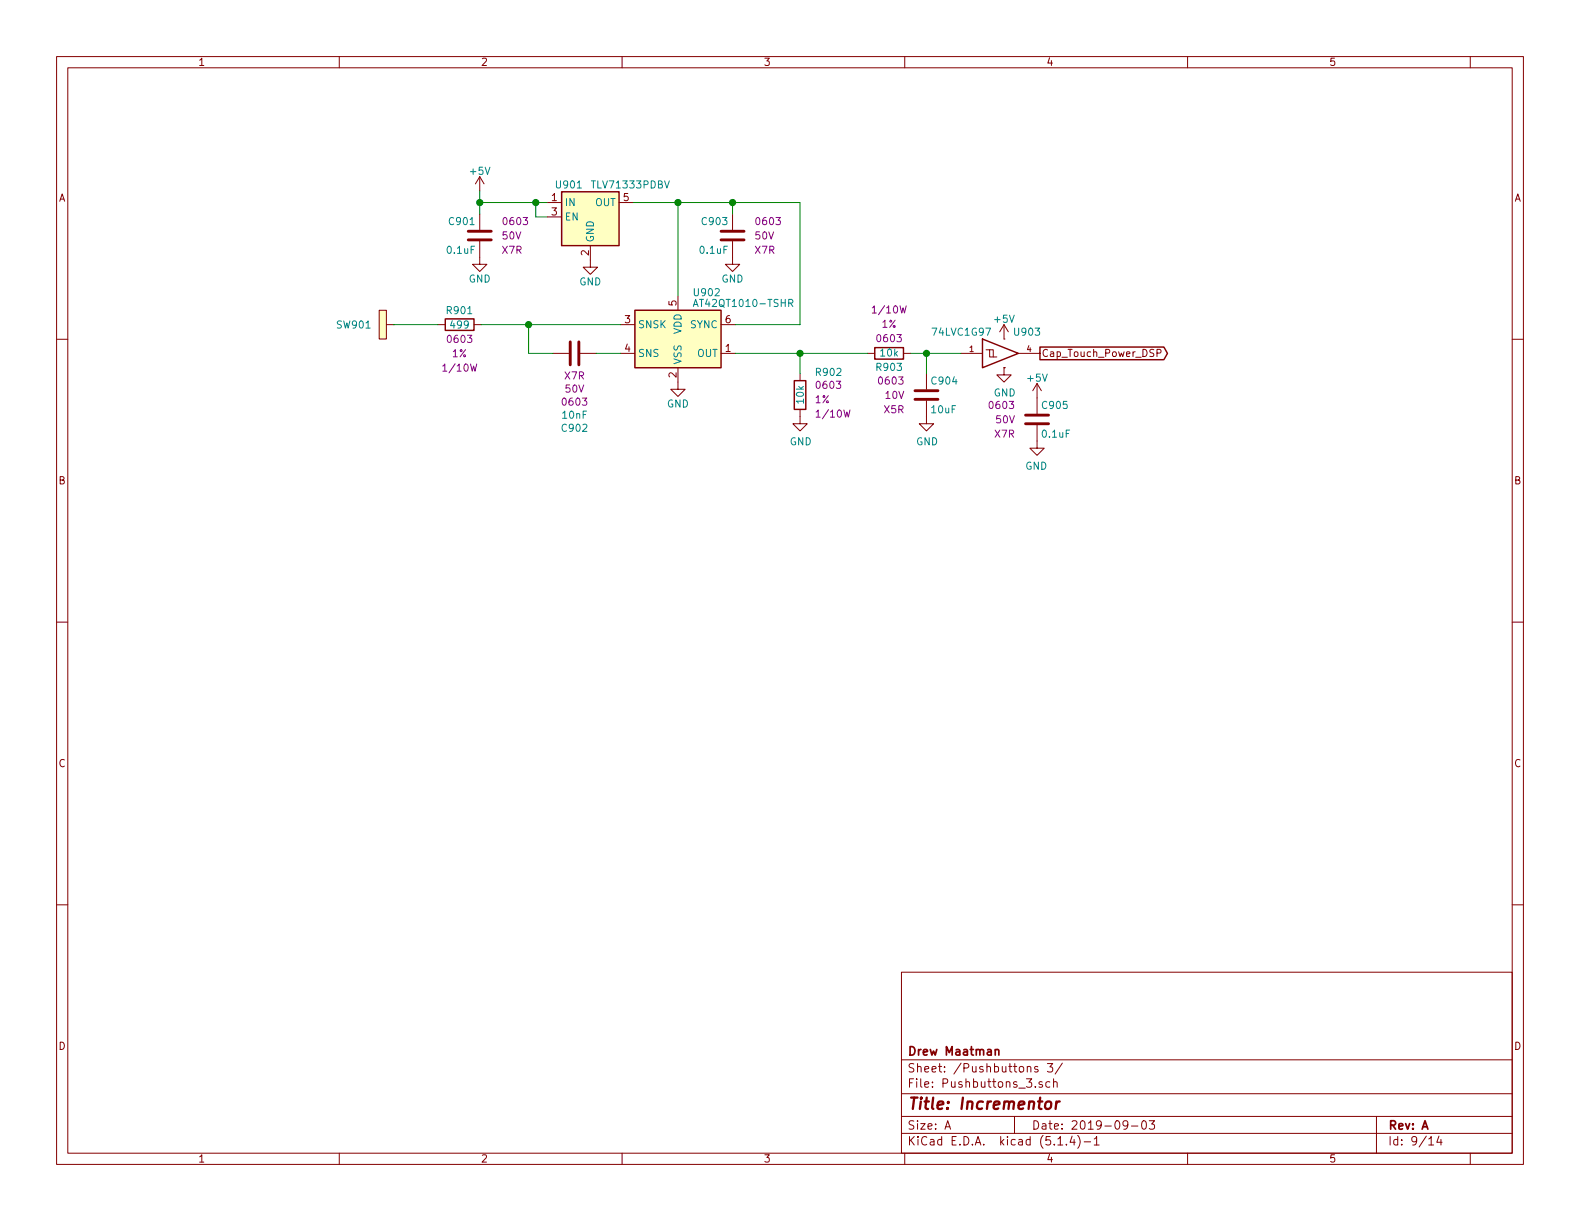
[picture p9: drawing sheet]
EESchema Schematic File Version 4
LIBS:IV-6_Display_Board-cache
EELAYER 30 0
EELAYER END
$Descr A 11000 8500
encoding utf-8
Sheet 9 14
Title "Incrementor"
Date "2019-09-03"
Rev "A"
Comp "Drew Maatman"
Comment1 ""
Comment2 ""
Comment3 ""
Comment4 ""
$EndDescr
$Comp
L Sensor_Touch:AT42QT1010-TSHR U?
U 1 1
P 4720 2360
AR Path="/5E28CFDF/5E53F840" Ref="U?"  Part="1" 
AR Path="/5E36CE18/5E53F840" Ref="U?"  Part="1" 
AR Path="/5E3C80C8/5E53F840" Ref="U?"  Part="1" 
AR Path="/5E3C97B4/5E53F840" Ref="U?"  Part="1" 
AR Path="/5E3CBFDA/5E53F840" Ref="U902"  Part="1" 
F 0 "U902" H 4620 2685 50  0000 R CNN
F 1 "AT42QT1010-TSHR" H 4620 2610 50  0000 R CNN
F 2 "TO_SOT_Packages_SMD:SOT-23-6" H 4770 2110 50  0001 L CNN
F 3 "http://ww1.microchip.com/downloads/en/DeviceDoc/Atmel-9541-AT42-QTouch-BSW-AT42QT1010_Datasheet.pdf" H 4990 2910 50  0001 C CNN
F 4 "AT42QT1010-TSHRCT-ND" H 4720 2360 50  0001 C CNN "Digi-Key PN"
	1    4720 2360
	-1   0    0    -1  
$EndComp
$Comp
L power:GND #PWR?
U 1 1
P 4720 2660
AR Path="/5E28CFDF/5E53F842" Ref="#PWR?"  Part="1" 
AR Path="/5E36CE18/5E53F842" Ref="#PWR?"  Part="1" 
AR Path="/5E3C80C8/5E53F842" Ref="#PWR?"  Part="1" 
AR Path="/5E3C97B4/5E53F842" Ref="#PWR?"  Part="1" 
AR Path="/5E3CBFDA/5E53F842" Ref="#PWR0904"  Part="1" 
F 0 "#PWR0904" H 4720 2410 50  0001 C CNN
F 1 "GND" H 4720 2510 50  0000 C CNN
F 2 "" H 4720 2660 50  0001 C CNN
F 3 "" H 4720 2660 50  0001 C CNN
	1    4720 2660
	-1   0    0    -1  
$EndComp
$Comp
L Custom_Library:C_Custom C?
U 1 1
P 4000 2460
AR Path="/5C1D5CD8/5E53F845" Ref="C?"  Part="1" 
AR Path="/5C1D5CCA/5E53F845" Ref="C?"  Part="1" 
AR Path="/5C1E3A0B/5E53F845" Ref="C?"  Part="1" 
AR Path="/5C26E09A/5E53F845" Ref="C?"  Part="1" 
AR Path="/5D739492/5E53F845" Ref="C?"  Part="1" 
AR Path="/5E28CFDF/5E53F845" Ref="C?"  Part="1" 
AR Path="/5E36CE18/5E53F845" Ref="C?"  Part="1" 
AR Path="/5E3C80C8/5E53F845" Ref="C?"  Part="1" 
AR Path="/5E3C97B4/5E53F845" Ref="C?"  Part="1" 
AR Path="/5E3CBFDA/5E53F845" Ref="C902"  Part="1" 
F 0 "C902" V 3476 2460 50  0000 C CNN
F 1 "10nF" V 3567 2460 50  0000 C CNN
F 2 "Capacitors_SMD:C_0603" H 4038 2310 50  0001 C CNN
F 3 "" H 4025 2560 50  0001 C CNN
F 4 "1276-1921-1-ND" H -790 240 50  0001 C CNN "Digi-Key PN"
F 5 "0603" V 3658 2460 50  0000 C CNN "display_footprint"
F 6 "50V" V 3749 2460 50  0000 C CNN "Voltage"
F 7 "X7R" V 3840 2460 50  0000 C CNN "Dielectric"
	1    4000 2460
	0    1    -1   0   
$EndComp
Wire Wire Line
	4150 2460 4320 2460
$Comp
L Custom_Library:R_Custom R?
U 1 1
P 3200 2260
AR Path="/5C3165D8/5E53F847" Ref="R?"  Part="1" 
AR Path="/5C26E09A/5E53F847" Ref="R?"  Part="1" 
AR Path="/5D739492/5E53F847" Ref="R?"  Part="1" 
AR Path="/5E28CFDF/5E53F847" Ref="R?"  Part="1" 
AR Path="/5E36CE18/5E53F847" Ref="R?"  Part="1" 
AR Path="/5E3C80C8/5E53F847" Ref="R?"  Part="1" 
AR Path="/5E3C97B4/5E53F847" Ref="R?"  Part="1" 
AR Path="/5E3CBFDA/5E53F847" Ref="R901"  Part="1" 
F 0 "R901" V 3100 2260 50  0000 C CNN
F 1 "499" V 3200 2260 50  0000 C CNN
F 2 "Resistors_SMD:R_0603" H 3200 2260 50  0001 C CNN
F 3 "" H 3200 2260 50  0001 C CNN
F 4 "P499HCT-ND" H 3500 2660 60  0001 C CNN "Digi-Key PN"
F 5 "0603" V 3300 2260 50  0000 C CNN "display_footprint"
F 6 "1%" V 3400 2260 50  0000 C CNN "Tolerance"
F 7 "1/10W" V 3500 2260 50  0000 C CNN "Wattage"
	1    3200 2260
	0    -1   1    0   
$EndComp
Wire Wire Line
	3350 2260 3680 2260
Wire Wire Line
	3850 2460 3680 2460
Wire Wire Line
	3680 2460 3680 2260
Connection ~ 3680 2260
Wire Wire Line
	3680 2260 4320 2260
$Comp
L Custom_Library:Cap_Touch SW?
U 1 1
P 2740 2260
AR Path="/5E28CFDF/5DF3B275" Ref="SW?"  Part="1" 
AR Path="/5E36CE18/5DF3B275" Ref="SW?"  Part="1" 
AR Path="/5E3C80C8/5DF3B275" Ref="SW?"  Part="1" 
AR Path="/5E3C97B4/5DF3B275" Ref="SW?"  Part="1" 
AR Path="/5E3CBFDA/5DF3B275" Ref="SW901"  Part="1" 
F 0 "SW901" V 2740 2410 50  0000 L CNN
F 1 "Cap_Touch" H 2740 2410 50  0001 C CNN
F 2 "Custom Footprints Library:Capacitive_Touch_Pad" H 2740 2260 60  0001 C CNN
F 3 "" H 2740 2260 60  0000 C CNN
	1    2740 2260
	0    -1   1    0   
$EndComp
Wire Wire Line
	2740 2260 3050 2260
$Comp
L Custom_Library:R_Custom R?
U 1 1
P 5570 2750
AR Path="/5D6B2673/5E53F84A" Ref="R?"  Part="1" 
AR Path="/5D784813/5E53F84A" Ref="R?"  Part="1" 
AR Path="/5D739492/5E53F84A" Ref="R?"  Part="1" 
AR Path="/5E28CFDF/5E53F84A" Ref="R?"  Part="1" 
AR Path="/5E36CE18/5E53F84A" Ref="R?"  Part="1" 
AR Path="/5E3C80C8/5E53F84A" Ref="R?"  Part="1" 
AR Path="/5E3C97B4/5E53F84A" Ref="R?"  Part="1" 
AR Path="/5E3CBFDA/5E53F84A" Ref="R902"  Part="1" 
F 0 "R902" H 5670 2910 50  0000 L CNN
F 1 "10k" V 5570 2680 50  0000 L CNN
F 2 "Resistors_SMD:R_0603" H 5570 2750 50  0001 C CNN
F 3 "" H 5570 2750 50  0001 C CNN
F 4 "0603" H 5670 2820 50  0000 L CNN "display_footprint"
F 5 "1%" H 5670 2720 50  0000 L CNN "Tolerance"
F 6 "1/10W" H 5670 2620 50  0000 L CNN "Wattage"
F 7 "RMCF0603FT10K0CT-ND" H 5870 3150 60  0001 C CNN "Digi-Key PN"
	1    5570 2750
	1    0    0    -1  
$EndComp
$Comp
L power:GND #PWR?
U 1 1
P 5570 2900
AR Path="/5D6B2673/5E53F84C" Ref="#PWR?"  Part="1" 
AR Path="/5D784813/5E53F84C" Ref="#PWR?"  Part="1" 
AR Path="/5D739492/5E53F84C" Ref="#PWR?"  Part="1" 
AR Path="/5E28CFDF/5E53F84C" Ref="#PWR?"  Part="1" 
AR Path="/5E36CE18/5E53F84C" Ref="#PWR?"  Part="1" 
AR Path="/5E3C80C8/5E53F84C" Ref="#PWR?"  Part="1" 
AR Path="/5E3C97B4/5E53F84C" Ref="#PWR?"  Part="1" 
AR Path="/5E3CBFDA/5E53F84C" Ref="#PWR0906"  Part="1" 
F 0 "#PWR0906" H 5570 2650 50  0001 C CNN
F 1 "GND" H 5575 2727 50  0000 C CNN
F 2 "" H 5570 2900 50  0001 C CNN
F 3 "" H 5570 2900 50  0001 C CNN
	1    5570 2900
	1    0    0    -1  
$EndComp
Wire Wire Line
	5570 2600 5570 2460
Wire Wire Line
	5570 2460 5120 2460
$Comp
L Custom_Library:R_Custom R?
U 1 1
P 6190 2460
AR Path="/5C3165D8/5E53F84E" Ref="R?"  Part="1" 
AR Path="/5C26E09A/5E53F84E" Ref="R?"  Part="1" 
AR Path="/5D739492/5E53F84E" Ref="R?"  Part="1" 
AR Path="/5E28CFDF/5E53F84E" Ref="R?"  Part="1" 
AR Path="/5E36CE18/5E53F84E" Ref="R?"  Part="1" 
AR Path="/5E3C80C8/5E53F84E" Ref="R?"  Part="1" 
AR Path="/5E3C97B4/5E53F84E" Ref="R?"  Part="1" 
AR Path="/5E3CBFDA/5E53F84E" Ref="R903"  Part="1" 
F 0 "R903" V 6090 2460 50  0000 C CNN
F 1 "10k" V 6190 2460 50  0000 C CNN
F 2 "Resistors_SMD:R_0603" H 6190 2460 50  0001 C CNN
F 3 "" H 6190 2460 50  0001 C CNN
F 4 "0603" V 6290 2460 50  0000 C CNN "display_footprint"
F 5 "1%" V 6390 2460 50  0000 C CNN "Tolerance"
F 6 "1/10W" V 6490 2460 50  0000 C CNN "Wattage"
F 7 "RMCF0603FT10K0CT-ND" H 6190 2460 50  0001 C CNN "Digi-Key PN"
	1    6190 2460
	0    1    -1   0   
$EndComp
Wire Wire Line
	6040 2460 5570 2460
Connection ~ 5570 2460
$Comp
L Custom_Library:C_Custom C?
U 1 1
P 6450 2750
AR Path="/5C1D5CD8/5E53F851" Ref="C?"  Part="1" 
AR Path="/5C1D5CCA/5E53F851" Ref="C?"  Part="1" 
AR Path="/5C26E09A/5E53F851" Ref="C?"  Part="1" 
AR Path="/5D739492/5E53F851" Ref="C?"  Part="1" 
AR Path="/5E28CFDF/5E53F851" Ref="C?"  Part="1" 
AR Path="/5E36CE18/5E53F851" Ref="C?"  Part="1" 
AR Path="/5E3C80C8/5E53F851" Ref="C?"  Part="1" 
AR Path="/5E3C97B4/5E53F851" Ref="C?"  Part="1" 
AR Path="/5E3CBFDA/5E53F851" Ref="C904"  Part="1" 
F 0 "C904" H 6475 2850 50  0000 L CNN
F 1 "10uF" H 6475 2650 50  0000 L CNN
F 2 "Capacitors_SMD:C_0603" H 6488 2600 50  0001 C CNN
F 3 "" H 6475 2850 50  0001 C CNN
F 4 "490-14372-1-ND" H 6875 3250 60  0001 C CNN "Digi-Key PN"
F 5 "0603" H 6300 2850 50  0000 R CNN "display_footprint"
F 6 "10V" H 6300 2750 50  0000 R CNN "Voltage"
F 7 "X5R" H 6300 2650 50  0000 R CNN "Dielectric"
	1    6450 2750
	1    0    0    -1  
$EndComp
$Comp
L power:GND #PWR?
U 1 1
P 6450 2900
AR Path="/5D6B2673/5E53F852" Ref="#PWR?"  Part="1" 
AR Path="/5D784813/5E53F852" Ref="#PWR?"  Part="1" 
AR Path="/5D739492/5E53F852" Ref="#PWR?"  Part="1" 
AR Path="/5E28CFDF/5E53F852" Ref="#PWR?"  Part="1" 
AR Path="/5E36CE18/5E53F852" Ref="#PWR?"  Part="1" 
AR Path="/5E3C80C8/5E53F852" Ref="#PWR?"  Part="1" 
AR Path="/5E3C97B4/5E53F852" Ref="#PWR?"  Part="1" 
AR Path="/5E3CBFDA/5E53F852" Ref="#PWR0907"  Part="1" 
F 0 "#PWR0907" H 6450 2650 50  0001 C CNN
F 1 "GND" H 6455 2727 50  0000 C CNN
F 2 "" H 6450 2900 50  0001 C CNN
F 3 "" H 6450 2900 50  0001 C CNN
	1    6450 2900
	1    0    0    -1  
$EndComp
Wire Wire Line
	6450 2600 6450 2460
Wire Wire Line
	6450 2460 6340 2460
Wire Wire Line
	6690 2460 6450 2460
Connection ~ 6450 2460
$Comp
L power:GND #PWR?
U 1 1
P 6990 2560
AR Path="/5D6B2673/5E53F855" Ref="#PWR?"  Part="1" 
AR Path="/5D784813/5E53F855" Ref="#PWR?"  Part="1" 
AR Path="/5D739492/5E53F855" Ref="#PWR?"  Part="1" 
AR Path="/5E28CFDF/5E53F855" Ref="#PWR?"  Part="1" 
AR Path="/5E36CE18/5E53F855" Ref="#PWR?"  Part="1" 
AR Path="/5E3C80C8/5E53F855" Ref="#PWR?"  Part="1" 
AR Path="/5E3C97B4/5E53F855" Ref="#PWR?"  Part="1" 
AR Path="/5E3CBFDA/5E53F855" Ref="#PWR0909"  Part="1" 
F 0 "#PWR0909" H 6990 2310 50  0001 C CNN
F 1 "GND" H 6995 2387 50  0000 C CNN
F 2 "" H 6990 2560 50  0001 C CNN
F 3 "" H 6990 2560 50  0001 C CNN
	1    6990 2560
	1    0    0    -1  
$EndComp
$Comp
L Custom_Library:C_Custom C?
U 1 1
P 5100 1640
AR Path="/5C1D5CD8/5E53F85D" Ref="C?"  Part="1" 
AR Path="/5C1D5CCA/5E53F85D" Ref="C?"  Part="1" 
AR Path="/5C26E09A/5E53F85D" Ref="C?"  Part="1" 
AR Path="/5D739492/5E53F85D" Ref="C?"  Part="1" 
AR Path="/5E28CFDF/5E53F85D" Ref="C?"  Part="1" 
AR Path="/5E36CE18/5E53F85D" Ref="C?"  Part="1" 
AR Path="/5E3C80C8/5E53F85D" Ref="C?"  Part="1" 
AR Path="/5E3C97B4/5E53F85D" Ref="C?"  Part="1" 
AR Path="/5E3CBFDA/5E53F85D" Ref="C903"  Part="1" 
F 0 "C903" H 5125 1740 50  0000 L CNN
F 1 "0.1uF" H 5125 1540 50  0000 L CNN
F 2 "Capacitors_SMD:C_0603" H 5138 1490 50  0001 C CNN
F 3 "" H 5125 1740 50  0001 C CNN
F 4 "311-1344-1-ND" H 5525 2140 60  0001 C CNN "Digi-Key PN"
F 5 "0603" H 4950 1740 50  0000 R CNN "display_footprint"
F 6 "50V" H 4950 1640 50  0000 R CNN "Voltage"
F 7 "X7R" H 4950 1540 50  0000 R CNN "Dielectric"
	1    5100 1640
	-1   0    0    -1  
$EndComp
$Comp
L power:GND #PWR?
U 1 1
P 5100 1790
AR Path="/5E28CFDF/5E53F85E" Ref="#PWR?"  Part="1" 
AR Path="/5E36CE18/5E53F85E" Ref="#PWR?"  Part="1" 
AR Path="/5E3C80C8/5E53F85E" Ref="#PWR?"  Part="1" 
AR Path="/5E3C97B4/5E53F85E" Ref="#PWR?"  Part="1" 
AR Path="/5E3CBFDA/5E53F85E" Ref="#PWR0905"  Part="1" 
F 0 "#PWR0905" H 5100 1540 50  0001 C CNN
F 1 "GND" H 5100 1640 50  0000 C CNN
F 2 "" H 5100 1790 50  0001 C CNN
F 3 "" H 5100 1790 50  0001 C CNN
	1    5100 1790
	1    0    0    -1  
$EndComp
$Comp
L power:GND #PWR?
U 1 1
P 7220 3070
AR Path="/5D6B2673/5E53F858" Ref="#PWR?"  Part="1" 
AR Path="/5D784813/5E53F858" Ref="#PWR?"  Part="1" 
AR Path="/5D739492/5E53F858" Ref="#PWR?"  Part="1" 
AR Path="/5E28CFDF/5E53F858" Ref="#PWR?"  Part="1" 
AR Path="/5E36CE18/5E53F858" Ref="#PWR?"  Part="1" 
AR Path="/5E3C80C8/5E53F858" Ref="#PWR?"  Part="1" 
AR Path="/5E3C97B4/5E53F858" Ref="#PWR?"  Part="1" 
AR Path="/5E3CBFDA/5E53F858" Ref="#PWR0911"  Part="1" 
F 0 "#PWR0911" H 7220 2820 50  0001 C CNN
F 1 "GND" H 7225 2897 50  0000 C CNN
F 2 "" H 7220 3070 50  0001 C CNN
F 3 "" H 7220 3070 50  0001 C CNN
	1    7220 3070
	-1   0    0    -1  
$EndComp
$Comp
L Custom_Library:C_Custom C?
U 1 1
P 7220 2920
AR Path="/5C1D5CD8/5E53F856" Ref="C?"  Part="1" 
AR Path="/5C1D5CCA/5E53F856" Ref="C?"  Part="1" 
AR Path="/5C26E09A/5E53F856" Ref="C?"  Part="1" 
AR Path="/5D739492/5E53F856" Ref="C?"  Part="1" 
AR Path="/5E28CFDF/5E53F856" Ref="C?"  Part="1" 
AR Path="/5E36CE18/5E53F856" Ref="C?"  Part="1" 
AR Path="/5E3C80C8/5E53F856" Ref="C?"  Part="1" 
AR Path="/5E3C97B4/5E53F856" Ref="C?"  Part="1" 
AR Path="/5E3CBFDA/5E53F856" Ref="C905"  Part="1" 
F 0 "C905" H 7245 3020 50  0000 L CNN
F 1 "0.1uF" H 7245 2820 50  0000 L CNN
F 2 "Capacitors_SMD:C_0603" H 7258 2770 50  0001 C CNN
F 3 "" H 7245 3020 50  0001 C CNN
F 4 "311-1344-1-ND" H 7645 3420 60  0001 C CNN "Digi-Key PN"
F 5 "0603" H 7070 3020 50  0000 R CNN "display_footprint"
F 6 "50V" H 7070 2920 50  0000 R CNN "Voltage"
F 7 "X7R" H 7070 2820 50  0000 R CNN "Dielectric"
	1    7220 2920
	1    0    0    -1  
$EndComp
Text GLabel 7240 2460 2    50   Output ~ 0
Cap_Touch_Power_DSP
$Comp
L IV-6_Display_Board-rescue:TLV71333PDBV-Regulator_Linear U?
U 1 1
P 4110 1510
AR Path="/5E28CFDF/5E53F861" Ref="U?"  Part="1" 
AR Path="/5E36CE18/5E53F861" Ref="U?"  Part="1" 
AR Path="/5E3C80C8/5E53F861" Ref="U?"  Part="1" 
AR Path="/5E3C97B4/5E53F861" Ref="U?"  Part="1" 
AR Path="/5E3CBFDA/5E53F861" Ref="U901"  Part="1" 
AR Path="/5E53F861" Ref="U?"  Part="1" 
F 0 "U901" H 3960 1735 50  0000 C CNN
F 1 "TLV71333PDBV" H 4110 1735 50  0000 L CNN
F 2 "Package_TO_SOT_SMD:SOT-23-5" H 4110 1810 50  0001 C CIN
F 3 "http://www.ti.com/lit/ds/symlink/tlv713p.pdf" H 4110 1510 50  0001 C CNN
	1    4110 1510
	1    0    0    -1  
$EndComp
Wire Wire Line
	4410 1410 4720 1410
Wire Wire Line
	5100 1410 5100 1490
Wire Wire Line
	5100 1410 5570 1410
Wire Wire Line
	5570 1410 5570 2260
Wire Wire Line
	5570 2260 5120 2260
Connection ~ 5100 1410
Wire Wire Line
	4720 2060 4720 1410
Connection ~ 4720 1410
Wire Wire Line
	4720 1410 5100 1410
$Comp
L power:GND #PWR?
U 1 1
P 4110 1810
AR Path="/5E28CFDF/5E53F863" Ref="#PWR?"  Part="1" 
AR Path="/5E36CE18/5E53F863" Ref="#PWR?"  Part="1" 
AR Path="/5E3C80C8/5E53F863" Ref="#PWR?"  Part="1" 
AR Path="/5E3C97B4/5E53F863" Ref="#PWR?"  Part="1" 
AR Path="/5E3CBFDA/5E53F863" Ref="#PWR0903"  Part="1" 
F 0 "#PWR0903" H 4110 1560 50  0001 C CNN
F 1 "GND" H 4110 1660 50  0000 C CNN
F 2 "" H 4110 1810 50  0001 C CNN
F 3 "" H 4110 1810 50  0001 C CNN
	1    4110 1810
	1    0    0    -1  
$EndComp
$Comp
L Custom_Library:C_Custom C?
U 1 1
P 3340 1640
AR Path="/5C1D5CD8/5E36A67A" Ref="C?"  Part="1" 
AR Path="/5C1D5CCA/5E36A67A" Ref="C?"  Part="1" 
AR Path="/5C26E09A/5E36A67A" Ref="C?"  Part="1" 
AR Path="/5D739492/5E36A67A" Ref="C?"  Part="1" 
AR Path="/5E28CFDF/5E36A67A" Ref="C?"  Part="1" 
AR Path="/5E36CE18/5E36A67A" Ref="C?"  Part="1" 
AR Path="/5E3C80C8/5E36A67A" Ref="C?"  Part="1" 
AR Path="/5E3C97B4/5E36A67A" Ref="C?"  Part="1" 
AR Path="/5E3CBFDA/5E36A67A" Ref="C901"  Part="1" 
F 0 "C901" H 3365 1740 50  0000 L CNN
F 1 "0.1uF" H 3365 1540 50  0000 L CNN
F 2 "Capacitors_SMD:C_0603" H 3378 1490 50  0001 C CNN
F 3 "" H 3365 1740 50  0001 C CNN
F 4 "311-1344-1-ND" H 3765 2140 60  0001 C CNN "Digi-Key PN"
F 5 "0603" H 3190 1740 50  0000 R CNN "display_footprint"
F 6 "50V" H 3190 1640 50  0000 R CNN "Voltage"
F 7 "X7R" H 3190 1540 50  0000 R CNN "Dielectric"
	1    3340 1640
	-1   0    0    -1  
$EndComp
$Comp
L power:GND #PWR?
U 1 1
P 3340 1790
AR Path="/5E28CFDF/5E36A680" Ref="#PWR?"  Part="1" 
AR Path="/5E36CE18/5E36A680" Ref="#PWR?"  Part="1" 
AR Path="/5E3C80C8/5E36A680" Ref="#PWR?"  Part="1" 
AR Path="/5E3C97B4/5E36A680" Ref="#PWR?"  Part="1" 
AR Path="/5E3CBFDA/5E36A680" Ref="#PWR0902"  Part="1" 
F 0 "#PWR0902" H 3340 1540 50  0001 C CNN
F 1 "GND" H 3340 1640 50  0000 C CNN
F 2 "" H 3340 1790 50  0001 C CNN
F 3 "" H 3340 1790 50  0001 C CNN
	1    3340 1790
	1    0    0    -1  
$EndComp
Wire Wire Line
	3810 1410 3730 1410
Wire Wire Line
	3340 1410 3340 1490
$Comp
L power:+5V #PWR?
U 1 1
P 3340 1330
AR Path="/5E28CFDF/5E53F868" Ref="#PWR?"  Part="1" 
AR Path="/5E36CE18/5E53F868" Ref="#PWR?"  Part="1" 
AR Path="/5E3C80C8/5E53F868" Ref="#PWR?"  Part="1" 
AR Path="/5E3C97B4/5E53F868" Ref="#PWR?"  Part="1" 
AR Path="/5E3CBFDA/5E53F868" Ref="#PWR0901"  Part="1" 
F 0 "#PWR0901" H 3340 1180 50  0001 C CNN
F 1 "+5V" H 3340 1470 50  0000 C CNN
F 2 "" H 3340 1330 50  0001 C CNN
F 3 "" H 3340 1330 50  0001 C CNN
	1    3340 1330
	1    0    0    -1  
$EndComp
Wire Wire Line
	3340 1330 3340 1410
Connection ~ 3340 1410
Wire Wire Line
	3810 1510 3730 1510
Wire Wire Line
	3730 1510 3730 1410
Connection ~ 3730 1410
Wire Wire Line
	3730 1410 3340 1410
$Comp
L power:+5V #PWR0908
U 1 1
P 6990 2360
F 0 "#PWR0908" H 6990 2210 50  0001 C CNN
F 1 "+5V" H 6990 2500 50  0000 C CNN
F 2 "" H 6990 2360 50  0001 C CNN
F 3 "" H 6990 2360 50  0001 C CNN
	1    6990 2360
	1    0    0    -1  
$EndComp
$Comp
L Custom_Library:74LVC1G97_Power_BUF U?
U 1 1
P 6990 2460
AR Path="/5E28CFDF/5E4CDC11" Ref="U?"  Part="1" 
AR Path="/5E3CBFDA/5E4CDC11" Ref="U903"  Part="1" 
F 0 "U903" H 7050 2610 50  0000 L CNN
F 1 "74LVC1G97" H 6480 2610 50  0000 L CNN
F 2 "Package_TO_SOT_SMD:SOT-363_SC-70-6" H 7040 2460 50  0001 C CNN
F 3 "http://www.ti.com/lit/ds/symlink/sn74lvc1g97.pdf" H 7040 2460 50  0001 C CNN
	1    6990 2460
	1    0    0    -1  
$EndComp
$Comp
L power:+5V #PWR0107
U 1 1
P 7220 2770
F 0 "#PWR0107" H 7220 2620 50  0001 C CNN
F 1 "+5V" H 7220 2910 50  0000 C CNN
F 2 "" H 7220 2770 50  0001 C CNN
F 3 "" H 7220 2770 50  0001 C CNN
	1    7220 2770
	1    0    0    -1  
$EndComp
$EndSCHEMATC
